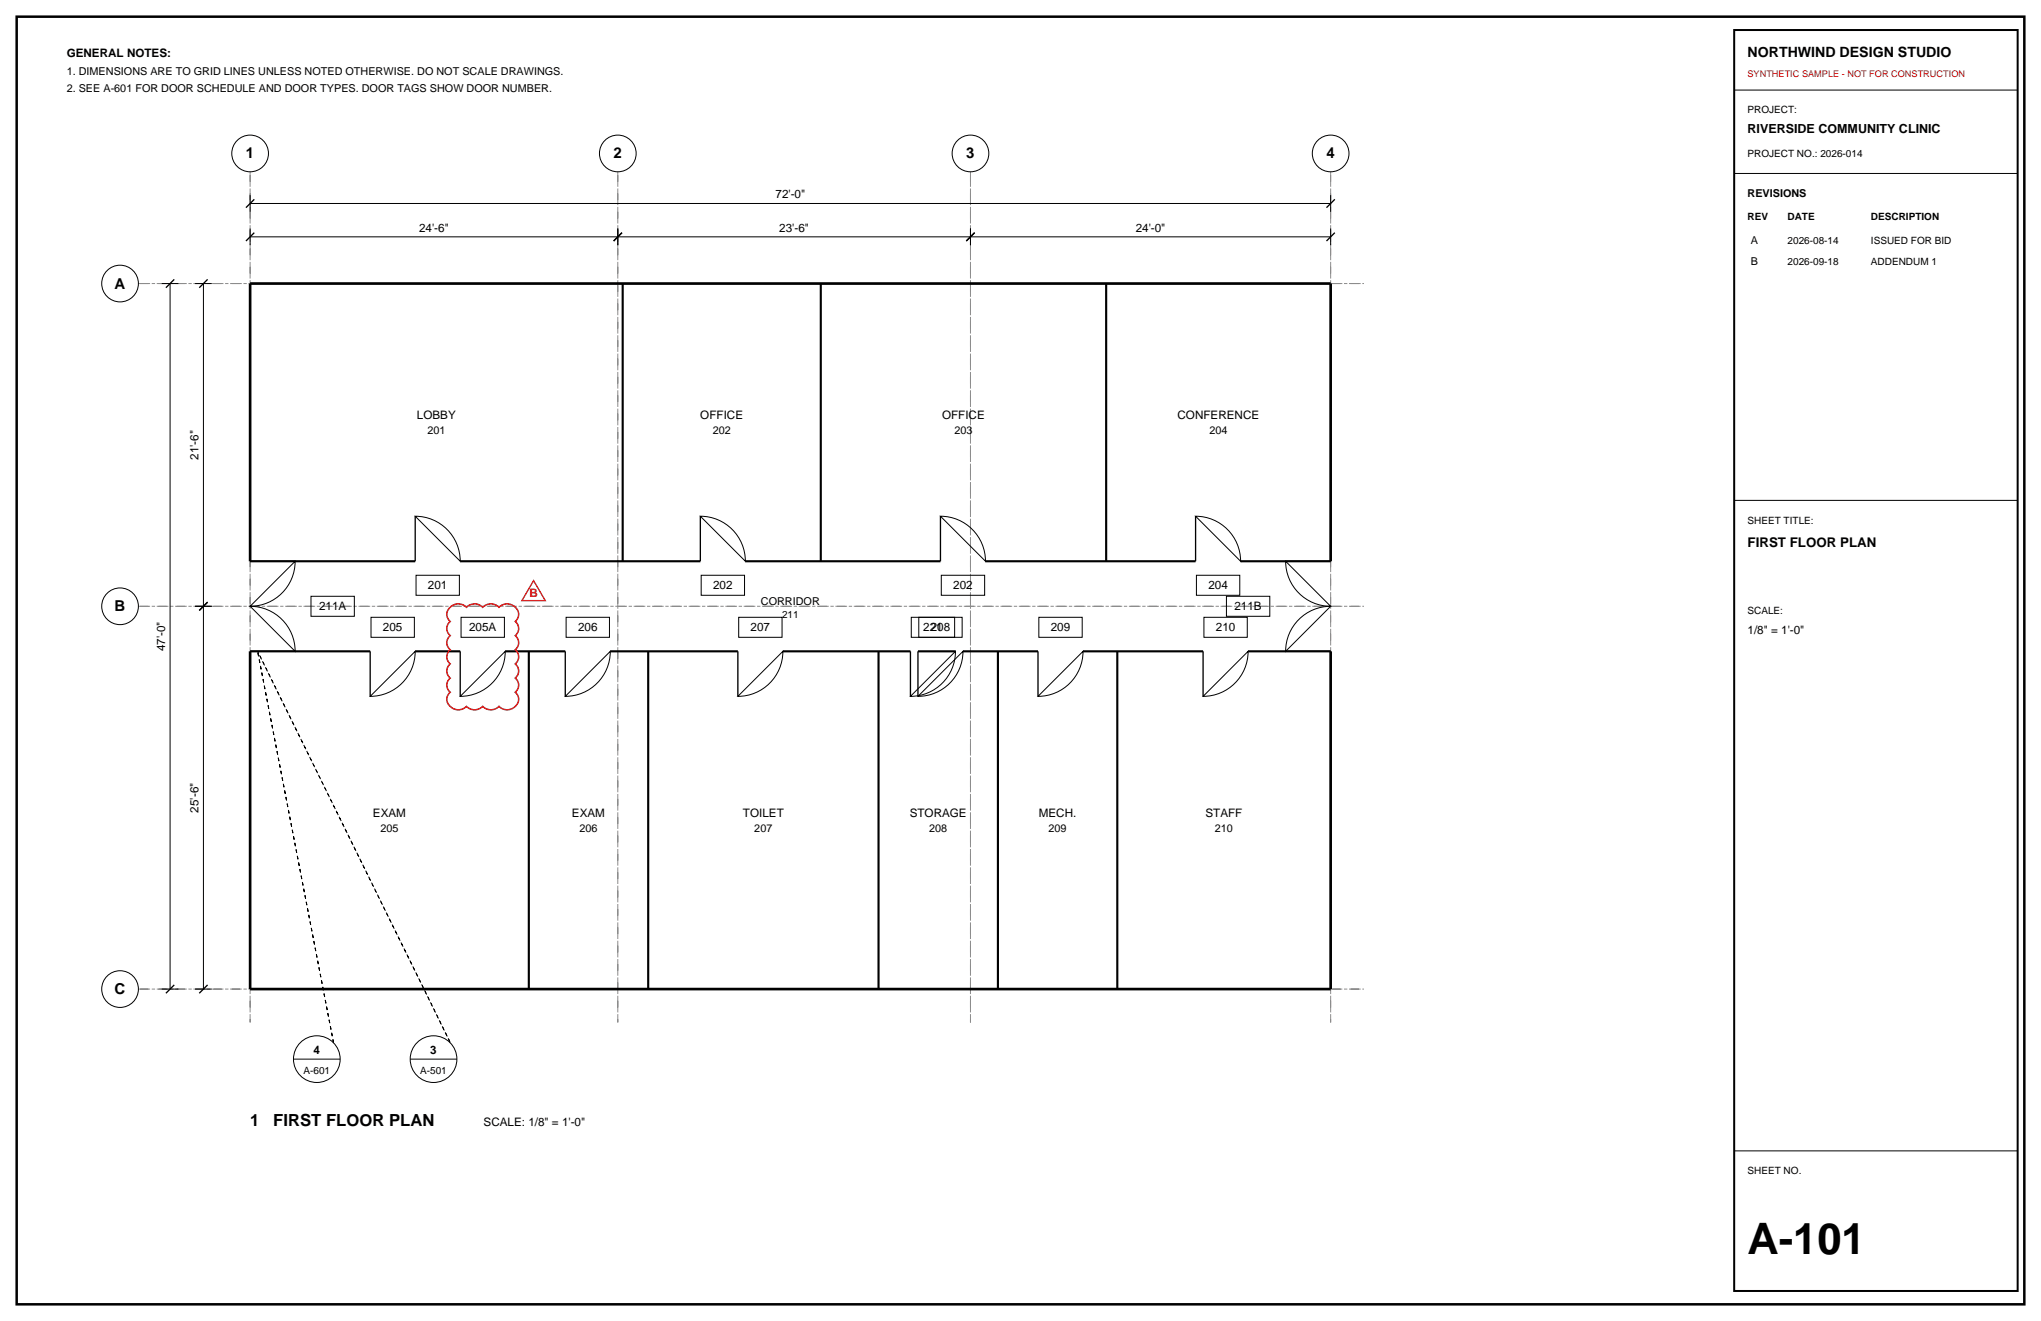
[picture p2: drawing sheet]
<svg xmlns="http://www.w3.org/2000/svg" width="432mm" height="279mm" viewBox="0 0 432 279" stroke-linecap="round" stroke-linejoin="round" font-family="sans-serif">
<path d="M3.5 3.5h424.8v272.4h-424.8z" fill="none" stroke="#000" stroke-width=".53"/>
<path d="M52.9 36.3v180zM130.7 36.3v180zM205.3 36.3v180zM281.5 36.3v180zM29.3 60h259.3zM29.3 128.2h259.3zM29.3 209.2h259.3z" fill="none" stroke="#8c8c8c" stroke-width=".21" stroke-dasharray="2.1 .7 .4 .7" stroke-linecap="butt"/>
<g fill="none" stroke="#000" stroke-width=".21">
<path d="M366.9 19.1h60zM366.9 36.7h60zM34.2 60h3.5zM36 60v149.2zM41.3 60h3.5zM43 60v68.2zM52.9 50.1h77.8zM52.9 48.3v3.6zM52.9 43h228.6zM52.9 41.3v3.5zM130.7 48.3v3.6zM130.7 50.1h74.6z"/>
<path d="M205.3 48.3v3.6zM205.3 50.1h76.2zM281.5 48.3v3.6zM281.5 41.3v3.5zM62.4 118.7a9.5 9.5 0 0 1-9.5 9.5zM87.8 109.2a9.5 9.5 0 0 1 9.6 9.5zM148.2 109.2a9.5 9.5 0 0 1 9.5 9.5zM199 109.2a9.5 9.5 0 0 1 9.5 9.5zM252.9 109.2a9.5 9.5 0 0 1 9.6 9.5zM272 118.7l9.5 9.5a9.5 9.5 0 0 1-9.5-9.5zM366.9 105.8h60zM41.3 128.2h3.5z"/>
<path d="M43 128.2v81zM52.9 128.2a9.5 9.5 0 0 1 9.5 9.6zM65.8 126.1h9.2v4.3h-9.2zM78.5 130.6h9.2v4.2h-9.2zM88 121.7h9.2v4.2h-9.2zM97.5 130.6h9.2v4.2h-9.2zM119.8 130.6h9.1v4.2h-9.1zM129.1 137.8a9.5 9.5 0 0 1-9.5 9.5zM148.3 121.7h9.2v4.2h-9.2zM156.3 130.6h9.2v4.2h-9.2zM192.8 130.6h9.2v4.2h-9.2zM194.4 130.6h9.2v4.2h-9.2z"/>
<path d="M199.1 121.7h9.2v4.2h-9.2zM202.1 137.8a9.5 9.5 0 0 1-9.5 9.5zM219.8 130.6h9.2v4.2h-9.2zM229.1 137.8a9.5 9.5 0 0 1-9.5 9.5zM253.1 121.7h9.2v4.2h-9.2zM254.7 130.6h9.2v4.2h-9.2zM259.5 126.1h9.1v4.3h-9.1zM264.1 137.8a9.5 9.5 0 0 1-9.6 9.5zM274.4 131.4a9.5 9.5 0 0 1 7.1-3.2l-9.5 9.6a9.5 9.5 0 0 1 2.4-6.4zM78.3 147.3l9.5-9.5a9.5 9.5 0 0 1-9.5 9.5zM97.4 147.3l9.5-9.5a9.5 9.5 0 0 1-9.5 9.5zM156.1 147.3l9.5-9.5a9.5 9.5 0 0 1-9.5 9.5z"/>
<path d="M194.2 147.3l9.5-9.5a9.5 9.5 0 0 1-9.5 9.5zM34.2 209.2h3.5zM41.3 209.2h3.5zM62.1 224h9.9zM86.8 224h9.9zM366.9 243.4h60z"/>
<circle cx="52.9" cy="32.5" r="3.9"/>
<circle cx="130.7" cy="32.5" r="3.9"/>
<circle cx="205.3" cy="32.5" r="3.9"/>
<circle cx="281.5" cy="32.5" r="3.9"/>
<circle cx="25.4" cy="60" r="3.9"/>
<circle cx="25.4" cy="128.2" r="3.9"/>
<circle cx="25.4" cy="209.2" r="3.9"/>
<circle cx="67" cy="224" r="4.9"/>
<circle cx="91.7" cy="224" r="4.9"/>
</g>
<g fill="none" stroke="#000" stroke-width=".28">
<path d="M52 51l1.8-1.8zM52 43.9l1.8-1.7zM129.8 51l1.8-1.8zM204.4 51l1.8-1.8zM280.6 51l1.8-1.8zM280.6 43.9l1.8-1.7zM35.1 60.9l1.8-1.8zM42.2 60.9l1.7-1.8zM52.9 118.7h9.5zM87.8 109.2v9.5zM148.2 109.2v9.5zM199 109.2v9.5z"/>
<path d="M252.9 109.2v9.5zM272 118.7h9.5zM42.2 129.1l1.7-1.7zM52.9 137.8h9.5zM78.3 137.8v9.5zM97.4 137.8v9.5zM119.6 137.8v9.5zM156.1 137.8v9.5zM192.6 137.8v9.5zM194.2 137.8v9.5zM219.6 137.8v9.5zM254.5 137.8v9.5z"/>
<path d="M272 137.8h9.5zM35.1 210.1l1.8-1.8zM42.2 210.1l1.7-1.8z"/>
</g>
<path d="M52.9 60h228.6zM52.9 60v58.7zM281.5 60v58.7zM52.9 137.8v71.4zM281.5 137.8v71.4zM52.9 209.2h228.6z" fill="none" stroke="#000" stroke-width=".56"/>
<g fill="none" stroke="#000" stroke-width=".45">
<path d="M131.7 60v58.7zM173.6 60v58.7zM234 60v58.7zM52.9 118.7h34.9zM97.4 118.7h50.8zM157.7 118.7h41.3zM208.5 118.7h44.4zM262.5 118.7h19zM52.9 137.8h25.4zM87.8 137.8h9.6zM106.9 137.8h12.7zM111.9 137.8v71.4z"/>
<path d="M129.1 137.8h27zM137.1 137.8v71.4zM165.6 137.8h27zM185.9 137.8v71.4zM194.2 137.8h7.9zM203.7 137.8h15.9zM211.1 137.8v71.4zM229.1 137.8h25.4zM236.4 137.8v71.4zM264.1 137.8h17.4z"/>
</g>
<path d="M54.5 137.8l16.1 82.7zM54.5 137.8l40.7 82.7z" fill="none" stroke="#000" stroke-width=".21" stroke-dasharray=".7 .7" stroke-linecap="butt"/>
<path d="M366.9 6.4h60v266.6h-60z" fill="none" stroke="#000" stroke-width=".42"/>
<path d="M95.2 128.4a2.41 2.41 0 0 1 3.5 0 2.41 2.41 0 0 1 3.4 0 2.41 2.41 0 0 1 3.5 0 2.39 2.39 0 0 1 2.8-.4 2.39 2.39 0 0 1 1.3 2.5l-.7 .9a1.91 1.91 0 0 1 0 3 1.91 1.91 0 0 1 0 3 1.91 1.91 0 0 1 0 3 1.91 1.91 0 0 1 0 3 1.91 1.91 0 0 1 0 3 2.23 2.23 0 0 1 .2 2.8 2.23 2.23 0 0 1-2.7 .8l-.9-.6a2.41 2.41 0 0 1-3.5 0 2.41 2.41 0 0 1-3.4 0 2.39 2.39 0 0 1-2.8 .5 2.39 2.39 0 0 1-1.3-2.5l.6-1a1.91 1.91 0 0 1 0-3 1.91 1.91 0 0 1 0-3 1.91 1.91 0 0 1 0-3 1.91 1.91 0 0 1 0-3 1.91 1.91 0 0 1 0-3 1.91 1.91 0 0 1 0-3z" fill="none" stroke="#d90d0d" stroke-width=".32"/>
<path d="M112.9 122.8l2.5 4.2h-5z" fill="none" stroke="#d90d0d" stroke-width=".28"/>
<text font-size="9.2" x="369.7" y="265.3">A-101</text>
<g font-size="3.5">
<text x="52.9" y="238.1">1</text>
<text x="57.8" y="238.1">FIRST FLOOR PLAN</text>
</g>
<g font-size="3.2">
<text x="52" y="33.5">1</text>
<text x="129.8" y="33.5">2</text>
<text x="204.4" y="33.5">3</text>
<text x="280.6" y="33.5">4</text>
<text x="24.3" y="61">A</text>
<text x="24.3" y="129.3">B</text>
<text x="24.3" y="210.3">C</text>
</g>
<text font-size="3" x="369.7" y="12">NORTHWIND DESIGN STUDIO</text>
<text font-size="2.8" x="369.7" y="115.7">FIRST FLOOR PLAN</text>
<text font-size="2.6" x="369.7" y="28.2">RIVERSIDE COMMUNITY CLINIC</text>
<g font-size="2.5">
<text x="14.1" y="12">GENERAL NOTES:</text>
<text x="164.1" y="42">72'-0&quot;</text>
<text x="88.7" y="49">24'-6&quot;</text>
<text x="164.9" y="49">23'-6&quot;</text>
<text x="240.3" y="49">24'-0&quot;</text>
<text x="88.2" y="88.6">LOBBY</text>
<text x="148.2" y="88.6">OFFICE</text>
<text x="199.3" y="88.6">OFFICE</text>
<text x="249.1" y="88.6">CONFERENCE</text>
<text x="42" y="97.2" transform="rotate(-90 42 97.2)">21'-6&quot;</text>
<text x="90.5" y="124.7">201</text>
<text x="150.9" y="124.7">202</text>
<text x="201.7" y="124.7">202</text>
<text x="255.6" y="124.7">204</text>
<text x="67.5" y="129.1">211A</text>
<text x="261.2" y="129.1">211B</text>
<text x="34.9" y="137.7" transform="rotate(-90 34.9 137.7)">47'-0&quot;</text>
<text x="81" y="133.6">205</text>
<text x="99.2" y="133.6">205A</text>
<text x="122.3" y="133.6">206</text>
<text x="158.8" y="133.6">207</text>
<text x="195.3" y="133.6">221</text>
<text x="196.9" y="133.6">208</text>
<text x="222.3" y="133.6">209</text>
<text x="257.2" y="133.6">210</text>
<text x="369.7" y="134.1">1/8&quot; = 1'-0&quot;</text>
<text x="42" y="171.9" transform="rotate(-90 42 171.9)">25'-6&quot;</text>
<text x="78.9" y="172.8">EXAM</text>
<text x="121" y="172.8">EXAM</text>
<text x="157.2" y="172.8">TOILET</text>
<text x="192.5" y="172.8">STORAGE</text>
<text x="219.8" y="172.8">MECH.</text>
<text x="255" y="172.8">STAFF</text>
<text x="66.3" y="223">4</text>
<text x="91" y="223">3</text>
<text x="102.3" y="238.1">SCALE: 1/8&quot; = 1'-0&quot;</text>
</g>
<text font-size="2.5" fill="#d90d0d" x="112" y="126.3">B</text>
<g font-size="2.3">
<text x="14.1" y="15.9">1. DIMENSIONS ARE TO GRID LINES UNLESS NOTED OTHERWISE. DO NOT SCALE DRAWINGS.</text>
<text x="14.1" y="19.4">2. SEE A-601 FOR DOOR SCHEDULE AND DOOR TYPES. DOOR TAGS SHOW DOOR NUMBER.</text>
<text x="369.7" y="41.6">REVISIONS</text>
<text x="370.4" y="51.5">A</text>
<text x="370.4" y="56.1">B</text>
<text x="90.4" y="91.8">201</text>
<text x="150.8" y="91.8">202</text>
<text x="201.9" y="91.8">203</text>
<text x="255.9" y="91.8">204</text>
<text x="161" y="127.9">CORRIDOR</text>
<text x="80.5" y="175.9">205</text>
<text x="122.6" y="175.9">206</text>
<text x="159.6" y="175.9">207</text>
<text x="196.6" y="175.9">208</text>
<text x="221.8" y="175.9">209</text>
<text x="257" y="175.9">210</text>
</g>
<g font-size="2.1">
<text x="369.7" y="24">PROJECT:</text>
<text x="369.7" y="33.2">PROJECT NO.: 2026-014</text>
<text x="369.7" y="46.6">REV</text>
<text x="378.2" y="46.6">DATE</text>
<text x="395.8" y="46.6">DESCRIPTION</text>
<text x="378.2" y="51.5">2026-08-14</text>
<text x="395.8" y="51.5">ISSUED FOR BID</text>
<text x="378.2" y="56.1">2026-09-18</text>
<text x="395.8" y="56.1">ADDENDUM 1</text>
<text x="369.7" y="110.8">SHEET TITLE:</text>
<text x="165.5" y="130.7">211</text>
<text x="369.7" y="129.8">SCALE:</text>
<text x="64.2" y="227.2">A-601</text>
<text x="88.9" y="227.2">A-501</text>
<text x="369.7" y="248.4">SHEET NO.</text>
</g>
<text font-size="1.9" fill="#d90d0d" x="369.7" y="16.2">SYNTHETIC SAMPLE - NOT FOR CONSTRUCTION</text>
</svg>
